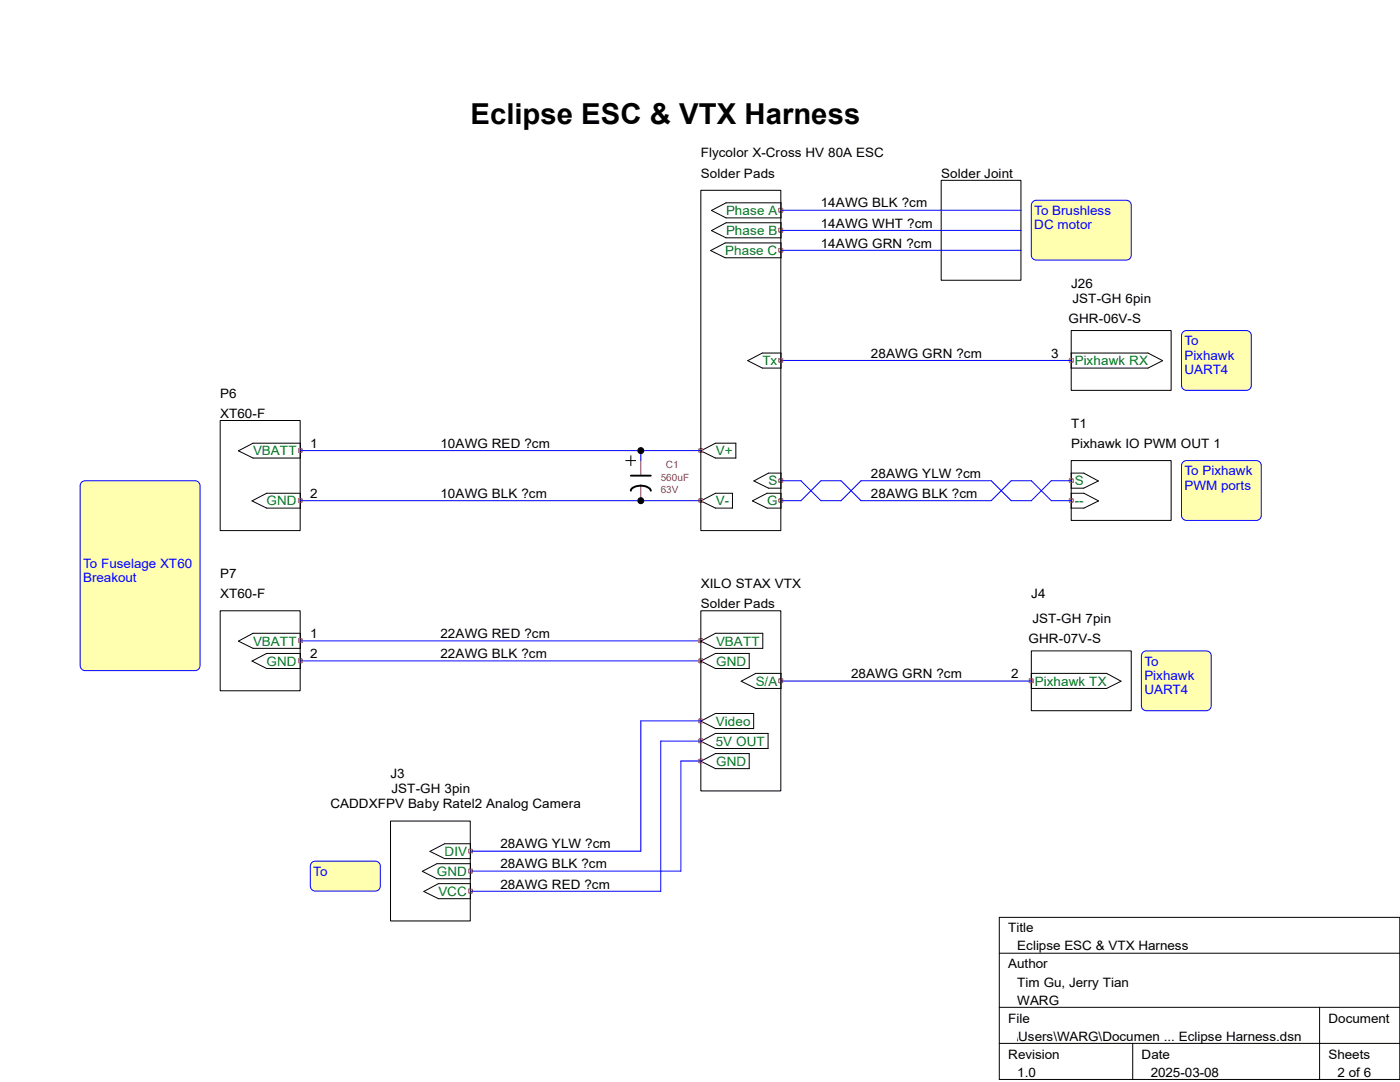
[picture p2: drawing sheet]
<svg xmlns="http://www.w3.org/2000/svg" width="279mm" height="216mm" viewBox="0 0 279 216" stroke-linecap="round" stroke-linejoin="round" font-family="sans-serif">
<path d="M43.9 83.9h16v22h-16zM47.6 90l2.9-1.6h9.4v3h-9.4zM50.3 99.9l2.9-1.5h6.7v3h-6.7z" fill="none" stroke="#000" stroke-width=".2"/>
<path d="M59.6 89.5h.7v.8h-.7zM59.6 99.5h.7v.7h-.7z" fill="none" stroke="#f00" stroke-width=".2"/>
<path d="M127.9 99.9h12" fill="none" stroke="#00f" stroke-width=".2"/>
<path d="M16.3 96.2l.7-.3h21.9a1 1 0 0 1 1 1v35.9a1 1 0 0 1-1 1h-21.9a1 1 0 0 1-1-1v-35.9z" fill-rule="evenodd" fill="#ffffaf" stroke="#00f" stroke-width=".2"/>
<path d="M43.9 121.9h16v15.9h-16zM47.6 127.9l2.9-1.5h9.4v3h-9.4zM50.3 131.9l2.9-1.5h6.7v3h-6.7zM139.9 127.9l2.9-1.5h9.4v3h-9.4zM139.9 131.9l2.9-1.5h6.7v3h-6.7zM205.8 129.9h20v11.9h-20zM205.8 134.4h15.1l2.8 1.5-2.8 1.5h-15.1z" fill="none" stroke="#000" stroke-width=".2"/>
<path d="M59.6 127.5h.7v.7h-.7zM59.6 131.5h.7v.7h-.7zM139.5 127.5h.7v.7h-.7zM139.5 131.5h.7v.7h-.7zM205.4 135.5h.8v.7h-.8z" fill="none" stroke="#f00" stroke-width=".2"/>
<path d="M59.9 127.9h80M59.9 131.9h80" fill="none" stroke="#00f" stroke-width=".2"/>
<path d="M228.1 130.2l.7-.3h11.9a1 1 0 0 1 1 1v9.9a1 1 0 0 1-1 1h-11.9a1 1 0 0 1-1-1v-9.9z" fill-rule="evenodd" fill="#ffffaf" stroke="#00f" stroke-width=".2"/>
<path d="M139.9 121.9h15.9v35.9h-15.9zM147.9 135.9l2.9-1.5h5.1v3h-5.1zM139.9 147.9l2.9-1.6h10.5v3.1h-10.5zM139.9 143.9l2.9-1.5h7.6v3h-7.6zM139.9 151.9l2.9-1.5h6.7v3h-6.7zM77.9 163.8h16v20h-16zM85.8 169.9l2.9-1.5h5.2v2.9h-5.2z" fill="none" stroke="#000" stroke-width=".2"/>
<path d="M155.4 135.5h.8v.7h-.8zM139.5 147.4h.7v.8h-.7zM139.5 143.5h.7v.7h-.7zM139.5 151.5h.7v.7h-.7zM93.5 169.5h.8v.7h-.8z" fill="none" stroke="#f00" stroke-width=".2"/>
<path d="M62.2 172.1l.7-.3h12a1 1 0 0 1 1 1v4a1 1 0 0 1-1 1h-12a1 1 0 0 1-1-1v-4z" fill-rule="evenodd" fill="#ffffaf" stroke="#00f" stroke-width=".2"/>
<g fill="none" stroke="#000" stroke-width=".2">
<path d="M139.9 38h15.9v67.9h-15.9zM141.8 50l2.9-1.5h11.2v2.9h-11.2zM142 42l2.9-1.5h11v3h-11zM142 46l2.9-1.6h11v3.1h-11zM124.9 91.9h2M125.9 90.9v2M139.9 90l2.9-1.6h4.1v3h-4.1zM139.9 99.9l2.9-1.5h3.4v3h-3.4zM150.2 99.9l2.9-1.5h2.8v3h-2.8zM150.5 96l2.9-1.6h2.5v3h-2.5zM213.8 91.9h19.9v11.9h-19.9zM213.8 98.4h2.5l2.9 1.5-2.9 1.5h-2.5z"/>
<path d="M213.8 94.4h2.5l2.9 1.6-2.9 1.4h-2.5zM84.3 173.9l2.9-1.6h6.7v3h-6.7zM84.6 177.9l2.9-1.6h6.4v3h-6.4z"/>
</g>
<path d="M155.4 41.6h.8v.7h-.8zM155.4 45.6h.8v.7h-.8zM155.4 49.6h.8v.7h-.8zM139.5 89.5h.7v.8h-.7zM139.5 99.5h.7v.7h-.7zM155.4 95.5h.8v.8h-.8zM155.4 99.5h.8v.7h-.8zM213.4 95.5h.8v.8h-.8zM213.4 99.5h.8v.7h-.8zM93.5 177.4h.8v.8h-.8zM93.5 173.4h.8v.8h-.8z" fill="none" stroke="#f00" stroke-width=".2"/>
<path d="M59.9 89.9h80M127.9 89.9v2M155.9 95.9h4l3.9 4h4.1l3.9-4h26l4 4h4l4-4M155.9 99.9h4l3.9-4h4.1l3.9 4h26l4-4h4l4 4M139.9 143.8h-12v26h-34M139.9 147.9h-8v29.9h-38M139.9 151.8h-4v22h-42" fill="none" stroke="#00f" stroke-width=".2"/>
<path d="M127.9 91.9v3M127.9 96.9v3" fill="none" stroke="#c04040" stroke-width=".2"/>
<path d="M125.9 94.9h4M125.9 97.9a2.04 2.04 0 0 1 2.4-1 1.67 1.67 0 0 1 1.6 1" fill="none" stroke="#000" stroke-width=".38"/>
<g fill="#ffffaf" stroke="#00f" stroke-width=".2">
<path d="M236.1 92.2l.7-.3h13.9a1 1 0 0 1 1 1v9.9a1 1 0 0 1-1 1h-13.9a1 1 0 0 1-1-1v-9.9z" fill-rule="evenodd"/>
<path d="M206.1 40.3l.7-.3h18a1 1 0 0 1 1 1v9.9a1 1 0 0 1-1 1h-18a1 1 0 0 1-1-1v-9.9z" fill-rule="evenodd"/>
</g>
<path d="M155.9 42h47.9M155.9 46h47.9M155.9 50h47.9M59.9 99.9h68M209.8 99.9h4M209.8 95.9h4M155.9 135.9h49.9" fill="none" stroke="#00f" stroke-width=".2"/>
<g fill="#000" stroke="#000" stroke-width=".2">
<circle cx="127.9" cy="99.9" r=".59"/>
<circle cx="127.9" cy="89.9" r=".59"/>
</g>
<path d="M187.8 36h16v19.9h-16zM213.8 66h19.9v11.9h-19.9zM213.8 70.4h15.3l2.9 1.6-2.9 1.4h-15.3z" fill="none" stroke="#000" stroke-width=".2"/>
<path d="M213.4 71.5h.8v.8h-.8z" fill="none" stroke="#f00" stroke-width=".2"/>
<path d="M236.1 66.2l.7-.2h11.9a1 1 0 0 1 1 1v9.9a1 1 0 0 1-1 1h-11.9a1 1 0 0 1-1-1v-9.9z" fill-rule="evenodd" fill="#ffffaf" stroke="#00f" stroke-width=".2"/>
<path d="M155.9 71.9h57.9" fill="none" stroke="#00f" stroke-width=".2"/>
<path d="M149.2 72l2.9-1.6h3.8v3h-3.8zM199.4 183h80v32.4h-80zM199.4 190.2h80M199.4 201h80M199.4 208.2h80M226.1 208.2v7.2M263.4 201v14.4" fill="none" stroke="#000" stroke-width=".2"/>
<path d="M155.4 71.5h.8v.8h-.8z" fill="none" stroke="#f00" stroke-width=".2"/>
<text font-size="5.8" x="93.9" y="24.7">Eclipse ESC &amp; VTX Harness</text>
<g font-size="2.6">
<text x="139.9" y="31.4">Flycolor X-Cross HV 80A ESC</text>
<text x="139.9" y="35.4">Solder Pads</text>
<text x="187.8" y="35.4">Solder Joint</text>
<text x="163.8" y="41.4">14AWG BLK ?cm</text>
<text x="163.8" y="45.4">14AWG WHT ?cm</text>
<text x="163.8" y="49.4">14AWG GRN ?cm</text>
<text x="213.8" y="57.4">J26</text>
<text x="213.3" y="64.4">GHR-06V-S</text>
<text x="214" y="60.4">JST-GH 6pin</text>
<text x="173.8" y="71.4">28AWG GRN ?cm</text>
<text x="209.8" y="71.4">3</text>
<text x="43.9" y="83.4">XT60-F</text>
<text x="43.9" y="79.4">P6</text>
<text x="61.9" y="89.4">1</text>
<text x="87.9" y="89.4">10AWG RED ?cm</text>
<text x="213.8" y="89.4">Pixhawk IO PWM OUT 1</text>
<text x="213.8" y="85.4">T1</text>
<text x="173.8" y="95.4">28AWG YLW ?cm</text>
<text x="61.9" y="99.4">2</text>
<text x="87.9" y="99.4">10AWG BLK ?cm</text>
<text x="173.8" y="99.4">28AWG BLK ?cm</text>
<text x="43.9" y="119.3">XT60-F</text>
<text x="43.9" y="115.4">P7</text>
<text x="139.9" y="117.3">XILO STAX VTX</text>
<text x="205.8" y="119.3">J4</text>
<text x="139.9" y="121.3">Solder Pads</text>
<text x="206" y="124.3">JST-GH 7pin</text>
<text x="61.9" y="127.3">1</text>
<text x="61.9" y="131.3">2</text>
<text x="87.9" y="127.3">22AWG RED ?cm</text>
<text x="87.9" y="131.3">22AWG BLK ?cm</text>
<text x="205.3" y="128.3">GHR-07V-S</text>
<text x="169.8" y="135.3">28AWG GRN ?cm</text>
<text x="201.8" y="135.3">2</text>
<text x="77.9" y="155.3">J3</text>
<text x="66" y="161.3">CADDXFPV Baby Ratel2 Analog Camera</text>
<text x="78.1" y="158.3">JST-GH 3pin</text>
<text x="99.9" y="169.3">28AWG YLW ?cm</text>
<text x="99.9" y="173.3">28AWG BLK ?cm</text>
<text x="99.9" y="177.3">28AWG RED ?cm</text>
<text x="201.2" y="186.1">Title</text>
<text x="203" y="189.7">Eclipse ESC &amp; VTX Harness</text>
<text x="201.2" y="193.3">Author</text>
<text x="203" y="196.8">Tim Gu, Jerry Tian</text>
<text x="203" y="200.4">WARG</text>
<text x="199.7" y="207.6">C:\Users\WARG\Documen ... Eclipse Harness.dsn</text>
<text x="201.2" y="204">File</text>
<text x="265.1" y="204">Document</text>
<text x="201.2" y="211.2">Revision</text>
<text x="203" y="214.8">1.0</text>
<text x="227.8" y="211.2">Date</text>
<text x="229.7" y="214.8">2025-03-08</text>
<text x="265.1" y="211.2">Sheets</text>
<text x="266.9" y="214.8">2 of 6</text>
</g>
<g font-size="2.6" fill="#008020">
<text x="144.9" y="42.9">Phase A</text>
<text x="144.9" y="46.9">Phase B</text>
<text x="144.7" y="50.9">Phase C</text>
<text x="152.1" y="72.9">Tx</text>
<text x="214.5" y="72.9">Pixhawk RX</text>
<text x="50.5" y="90.8">VBATT</text>
<text x="142.9" y="90.8">V+</text>
<text x="53.2" y="100.8">GND</text>
<text x="142.9" y="100.8">V-</text>
<text x="153.1" y="100.8">G</text>
<text x="153.4" y="96.9">S</text>
<text x="214.5" y="96.9">S</text>
<text x="214.5" y="100.8">--</text>
<text x="50.5" y="128.8">VBATT</text>
<text x="142.9" y="128.8">VBATT</text>
<text x="53.2" y="132.8">GND</text>
<text x="142.9" y="132.8">GND</text>
<text x="150.8" y="136.8">S/A</text>
<text x="206.5" y="136.8">Pixhawk TX</text>
<text x="142.9" y="148.8">5V OUT</text>
<text x="142.9" y="144.8">Video</text>
<text x="142.9" y="152.8">GND</text>
<text x="88.7" y="170.8">DIV</text>
<text x="87.2" y="174.8">GND</text>
<text x="87.5" y="178.8">VCC</text>
</g>
<g font-size="2.6" fill="#00f">
<text x="206.4" y="42.9">To Brushless</text>
<text x="206.4" y="45.8">DC motor</text>
<text x="236.4" y="68.9">To</text>
<text x="236.4" y="71.8">Pixhawk</text>
<text x="236.4" y="74.6">UART4</text>
<text x="236.4" y="94.8">To Pixhawk</text>
<text x="236.4" y="97.7">PWM ports</text>
<text x="16.6" y="113.2">To Fuselage XT60</text>
<text x="16.6" y="116.1">Breakout</text>
<text x="228.4" y="132.8">To</text>
<text x="228.4" y="135.7">Pixhawk</text>
<text x="228.4" y="138.6">UART4</text>
<text x="62.5" y="174.8">To</text>
</g>
<g font-size="2" fill="#c04040">
<text x="131.9" y="95.9">560uF</text>
<text x="132.9" y="93.5">C1</text>
<text x="131.9" y="98.3">63V</text>
</g>
</svg>
